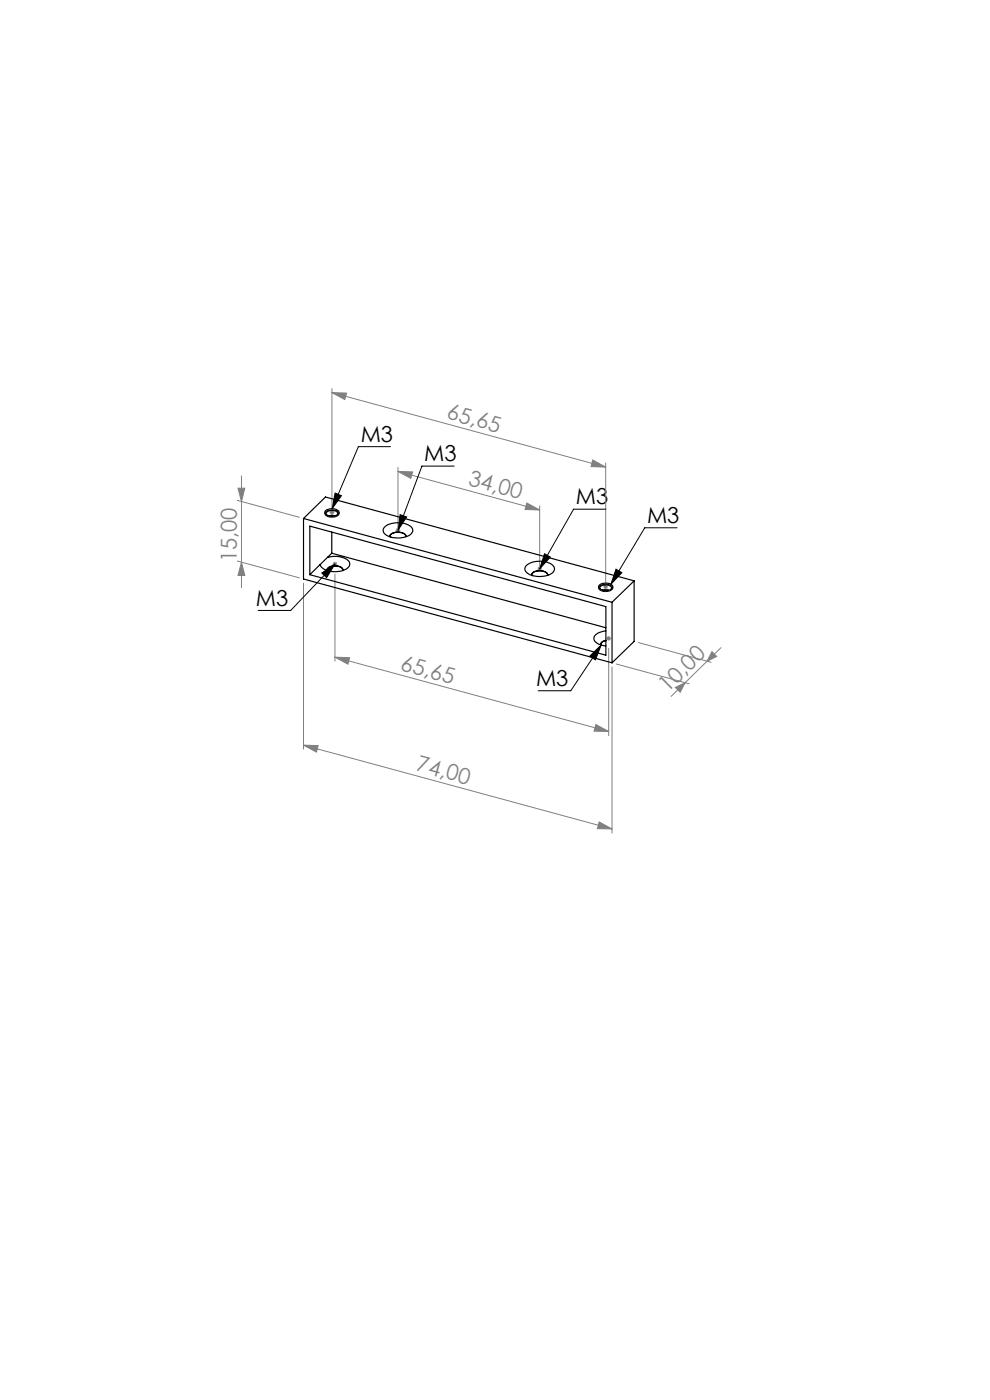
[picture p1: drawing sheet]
<svg xmlns="http://www.w3.org/2000/svg" width="210mm" height="297mm" viewBox="0 0 210 297" stroke-linecap="round" stroke-linejoin="round" font-family="sans-serif">
<g fill="none" stroke="#808080" stroke-width=".21">
<path d="M70.4 83.3l3.1 .1-.4 1.4zM70.4 82.4v26.8M70.4 83.3l58.1 15.8M84.4 99.2v13.8M125.7 97.6l2.8 1.5-3.1-.1zM128.5 98.2v26.8M50.3 106.1l13.2 3.6M50.3 119l13.2 3.6M50.5 103.6h1.4l-.7 2.8zM51.2 119.3l.7 2.8h-1.4zM51.2 101v23.7M69.9 108.7h1"/>
<path d="M70.1 108.4l.7 .7M70.6 119.7h.9M70.7 119.3l.7 .7M70.8 108.4l-.7 .7M71 119.2v1M71.4 119.3l-.7 .7M83.9 112.5h1M84.1 112.1l.7 .8M84.4 100l3.1 .1-.4 1.4zM84.4 100l30.1 8.2M84.8 112.1l-.7 .8M111.8 106.7l2.7 1.5-3.1-.1z"/>
<path d="M114.5 107.3v13.9M64.4 123.7v35.2M71 139.4l3.2 .1-.4 1.4zM71 121.8v18.5M71 139.4l58.1 15.8M114 120.7h1M114.1 120.3l.7 .7M114.8 120.3l-.7 .7M128 124.5h1M128.1 124.1l.7 .7M128.6 135.4h1M128.8 135.1l.7 .7"/>
<path d="M128.8 124.1l-.7 .7M129.1 134.9v1M129.1 137.5v18.6M129.5 135.1l-.7 .7M135.4 136.3l15.4 4.2M151 138.3l1 1-2 1zM152.9 137.4l-10.6 10.3M64.4 158.1l3.1 .1-.4 1.4zM64.4 158.1l65.4 17.8M126.4 153.7l2.7 1.5-3.1-.1zM129.8 141.5v35.2M130.7 140.9l15.5 4.2"/>
<path d="M143.3 145.8l2-1-1 2.1zM127.1 174.4l2.7 1.5-3.1-.1z"/>
</g>
<g fill="none" stroke="#000" stroke-width=".21">
<path d="M82.8 94.8h-6.8l-5.6 13.1M96.3 98.9h-6.8l-5.1 13.6M69 108.6a2.12 2.12 0 0 1 2.9 .3 1.7 1.7 0 0 1-2.3 .7l-.6-.5zM71 119.7l-9.3 9.8h-6.9M71.1 104.6l1.3 .6-2 2.7zM84.9 109.2l1.4 .5-1.9 2.8zM115.5 117.5l1.2 .7-2.2 2.5zM128.5 108h-6.8l-7.2 12.7M143.6 112h-6.8l-7.2 12M68.3 121.6l2.7-1.9-1.7 2.9zM125.1 139.2l2.4-2.4-1.2 3.2zM127.2 124.3a1.96 1.96 0 0 1 2.8 .4 1.45 1.45 0 0 1-1.9 .8l-.9-.4a.46 .46 0 0 1 0-.8z"/>
<path d="M127.5 136.8l-6.4 9.7h-6.9M130.7 120.8l1.2 .7-2.3 2.5z"/>
</g>
<g fill="#808080">
<path d="M125.7 97.6l2.8 1.5-3.1-.1zM70.4 83.3l3.1 .1-.4 1.4z"/>
<path d="M143.3 145.8l2-1-1 2.1zM151 138.3l1 1-2 1z"/>
<path d="M50.5 103.6h1.4l-.7 2.8zM51.2 119.3l.7 2.8h-1.4z"/>
<path d="M64.4 158.1l3.1 .1-.4 1.4zM127.1 174.4l2.7 1.5-3.1-.1zM84.4 100l3.1 .1-.4 1.4zM111.8 106.7l2.7 1.5-3.1-.1zM71 139.4l3.2 .1-.4 1.4zM126.4 153.7l2.7 1.5-3.1-.1z"/>
</g>
<path d="M71.1 104.6l1.3 .6-2 2.7zM84.9 109.2l1.4 .5-1.9 2.8zM115.5 117.5l1.2 .7-2.2 2.5zM130.7 120.8l1.2 .7-2.3 2.5zM68.3 121.6l2.7-1.9-1.7 2.9zM125.1 139.2l2.4-2.4-1.2 3.2z" fill="#000"/>
<g fill="none" stroke="#000" stroke-width=".25">
<path d="M64.4 110l65.4 17.8M64.4 110l4.6-4.6 65.5 17.8M64.4 110v12.8l65.4 17.8M65.7 111.6l62.8 17.1v10.3l-62.8-17.1zM67.9 119.8l-2.2 2.1M69 108.4a2.15 2.15 0 0 1 2.9 .1 .9 .9 0 0 1-1.1 1 1.51 1.51 0 0 1-1.9-.8zM69.3 109.3a.5 .5 0 0 1-.1-.6 .5 .5 0 0 1 .5-.3 1.44 1.44 0 0 1 1.9 .5l-.1 .4M69.5 118.2a4.5 4.5 0 0 1 4.6 1 1.24 1.24 0 0 1-1 1.7 4.7 4.7 0 0 1-5-.7l-.2-.4M69.5 118.2l-1.6 1.6M69.8 109.4h1.2M70.4 117.4l-.9 .8M70.4 117.4l58.1 15.8"/>
<path d="M70.4 109.4v.1M70.4 112.9v4.5M81.6 111.8a5 5 0 0 1 5.7 0 1.2 1.2 0 0 1-.9 2 5.1 5.1 0 0 1-4.8-.6l-.3-.8zM82.7 113.9a1.38 1.38 0 0 1 1.8-1 1.45 1.45 0 0 1 1.6 .9v.1M82.7 113.8a1.84 1.84 0 0 1 2.4-.8l.7 .3 .3 .5M69.4 121a1.42 1.42 0 0 1 1.7-1 1.26 1.26 0 0 1 1.6 1M69.4 120.9a2.23 2.23 0 0 1 3.2-.4l.1 .4M111.5 120.1a4.7 4.7 0 0 1 5.8-.1 1.21 1.21 0 0 1-.8 2 4.8 4.8 0 0 1-5-.8l-.2-.7zM112.8 122.1a1.38 1.38 0 0 1 1.7-1 1.27 1.27 0 0 1 1.7 1M112.8 122a2.19 2.19 0 0 1 3.2-.4l.2 .4M127.1 124.2a2.01 2.01 0 0 1 2.9 .3 1.85 1.85 0 0 1-2.7 .5l-.3-.4zM127.4 125a.5 .5 0 0 1-.1-.6 .5 .5 0 0 1 .5-.2 1.48 1.48 0 0 1 1.9 .5l-.1 .3"/>
<path d="M127.9 125.2h1.2M128.5 133.8a2.64 2.64 0 0 0-2.5 1.5 1.96 1.96 0 0 0 2 1.6l.5 .1M128.5 135.9a1.01 1.01 0 0 0-1.1 .9M128.5 135.9l-.9 .4-.2 .4M129.8 127.8v12.8M134.5 123.2l-4.7 4.6M134.5 123.2v12.9l-4.7 4.5"/>
</g>
<g font-size="4.7" fill="#808080">
<text x="94.5" y="88.8" transform="rotate(15 94.5 88.8)">65,65</text>
<text x="99.1" y="102.9" transform="rotate(15 99.1 102.9)">34,00</text>
<text x="50.2" y="119.3" transform="rotate(-90 50.2 119.3)">15,00</text>
<text x="84.8" y="142.1" transform="rotate(15 84.8 142.1)">65,65</text>
<text x="141.6" y="147" transform="rotate(-44 141.6 147)">10,00</text>
<text x="88.1" y="163.4" transform="rotate(15 88.1 163.4)">74,00</text>
</g>
<g font-size="4.7">
<text x="76.5" y="93.7">M3</text>
<text x="90" y="97.8">M3</text>
<text x="122.2" y="107">M3</text>
<text x="137.3" y="110.9">M3</text>
<text x="54.3" y="128.5">M3</text>
<text x="113.7" y="145.5">M3</text>
</g>
</svg>
